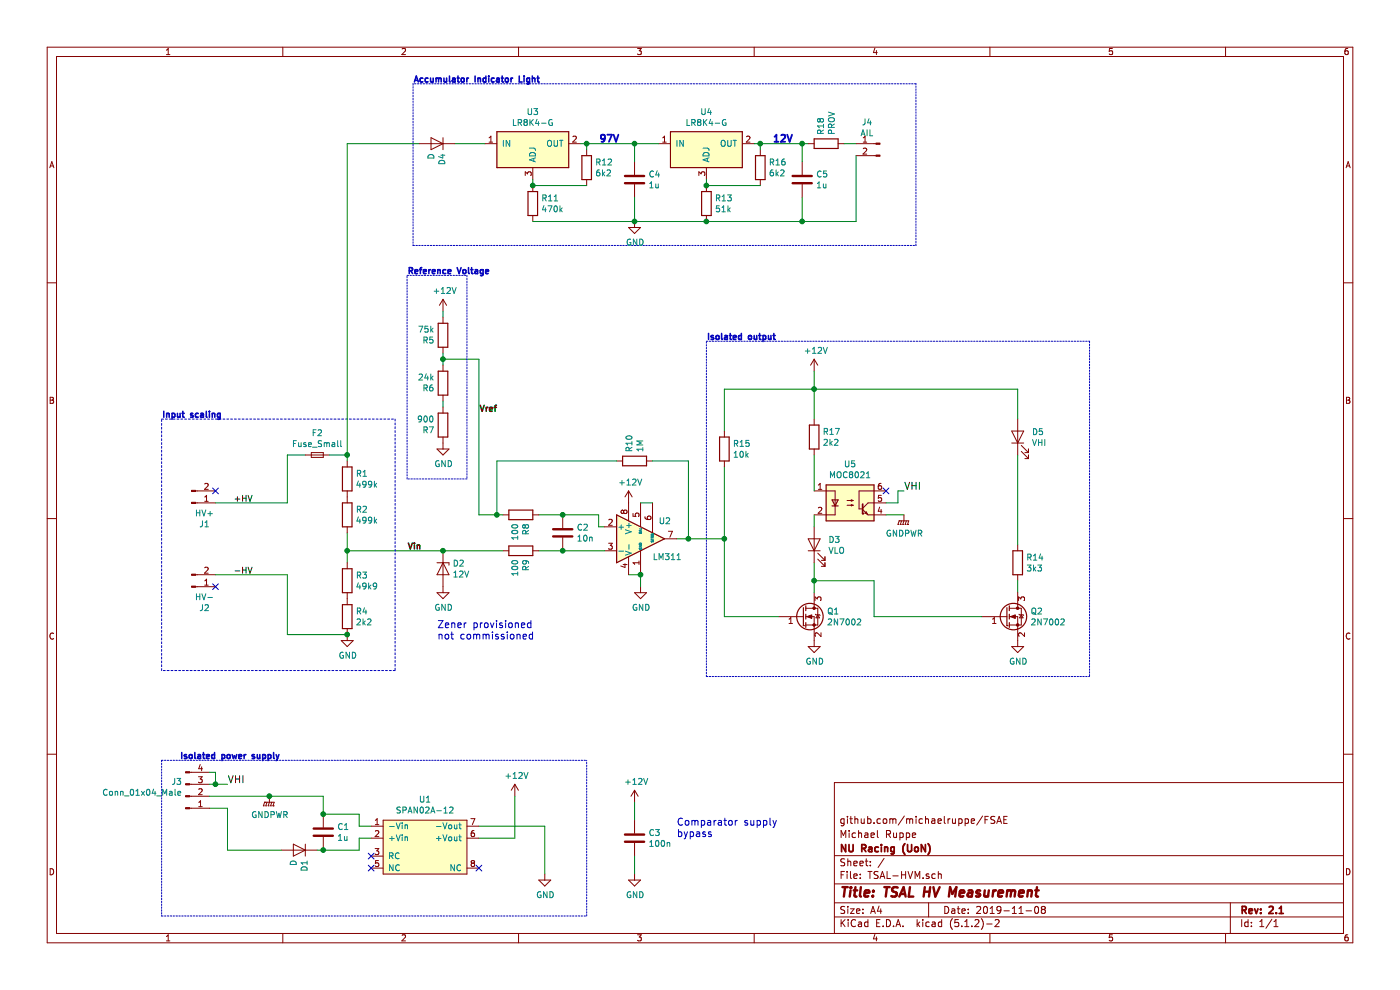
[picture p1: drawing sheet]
EESchema Schematic File Version 4
LIBS:TSAL-HVM-cache
EELAYER 29 0
EELAYER END
$Descr A4 11693 8268
encoding utf-8
Sheet 1 1
Title "TSAL HV Measurement"
Date "2019-11-08"
Rev "2.1"
Comp "NU Racing (UoN)"
Comment1 "Michael Ruppe"
Comment2 "github.com/michaelruppe/FSAE"
Comment3 ""
Comment4 ""
$EndDescr
Connection ~ 2900 4600
Wire Wire Line
	2900 4600 2900 4450
$Comp
L Device:R R2
U 1 1
P 2900 4300
F 0 "R2" H 2970 4346 50  0000 L CNN
F 1 "499k" H 2970 4255 50  0000 L CNN
F 2 "Resistor_SMD:R_1206_3216Metric_Pad1.42x1.75mm_HandSolder" V 2830 4300 50  0001 C CNN
F 3 "~" H 2900 4300 50  0001 C CNN
	1    2900 4300
	1    0    0    -1  
$EndComp
$Comp
L Device:R R1
U 1 1
P 2900 4000
F 0 "R1" H 2970 4046 50  0000 L CNN
F 1 "499k" H 2970 3955 50  0000 L CNN
F 2 "Resistor_SMD:R_1206_3216Metric_Pad1.42x1.75mm_HandSolder" V 2830 4000 50  0001 C CNN
F 3 "~" H 2900 4000 50  0001 C CNN
	1    2900 4000
	1    0    0    -1  
$EndComp
Wire Wire Line
	2900 4600 3700 4600
$Comp
L Device:C C3
U 1 1
P 5300 7000
F 0 "C3" H 5415 7046 50  0000 L CNN
F 1 "100n" H 5415 6955 50  0000 L CNN
F 2 "Capacitor_SMD:C_0805_2012Metric_Pad1.15x1.40mm_HandSolder" H 5338 6850 50  0001 C CNN
F 3 "~" H 5300 7000 50  0001 C CNN
	1    5300 7000
	1    0    0    -1  
$EndComp
Wire Wire Line
	2900 4600 2900 4700
$Comp
L power:GND #PWR01
U 1 1
P 2900 5300
F 0 "#PWR01" H 2900 5050 50  0001 C CNN
F 1 "GND" H 2905 5127 50  0000 C CNN
F 2 "" H 2900 5300 50  0001 C CNN
F 3 "" H 2900 5300 50  0001 C CNN
	1    2900 5300
	1    0    0    -1  
$EndComp
$Comp
L Device:R R3
U 1 1
P 2900 4850
F 0 "R3" H 2970 4896 50  0000 L CNN
F 1 "49k9" H 2970 4805 50  0000 L CNN
F 2 "Resistor_SMD:R_1206_3216Metric_Pad1.42x1.75mm_HandSolder" V 2830 4850 50  0001 C CNN
F 3 "~" H 2900 4850 50  0001 C CNN
	1    2900 4850
	1    0    0    -1  
$EndComp
$Comp
L Device:R R4
U 1 1
P 2900 5150
F 0 "R4" H 2970 5196 50  0000 L CNN
F 1 "2k2" H 2970 5105 50  0000 L CNN
F 2 "Resistor_SMD:R_1206_3216Metric_Pad1.42x1.75mm_HandSolder" V 2830 5150 50  0001 C CNN
F 3 "~" H 2900 5150 50  0001 C CNN
	1    2900 5150
	1    0    0    -1  
$EndComp
$Comp
L power:GND #PWR08
U 1 1
P 5300 7300
F 0 "#PWR08" H 5300 7050 50  0001 C CNN
F 1 "GND" H 5305 7127 50  0000 C CNN
F 2 "" H 5300 7300 50  0001 C CNN
F 3 "" H 5300 7300 50  0001 C CNN
	1    5300 7300
	1    0    0    -1  
$EndComp
$Comp
L power:+12V #PWR07
U 1 1
P 5300 6700
F 0 "#PWR07" H 5300 6550 50  0001 C CNN
F 1 "+12V" H 5315 6873 50  0000 C CNN
F 2 "" H 5300 6700 50  0001 C CNN
F 3 "" H 5300 6700 50  0001 C CNN
	1    5300 6700
	1    0    0    -1  
$EndComp
Wire Wire Line
	5300 7150 5300 7300
Wire Wire Line
	5300 6850 5300 6700
$Comp
L power:+12V #PWR05
U 1 1
P 4300 6650
F 0 "#PWR05" H 4300 6500 50  0001 C CNN
F 1 "+12V" H 4315 6823 50  0000 C CNN
F 2 "" H 4300 6650 50  0001 C CNN
F 3 "" H 4300 6650 50  0001 C CNN
	1    4300 6650
	1    0    0    -1  
$EndComp
$Comp
L power:GND #PWR06
U 1 1
P 4550 7300
F 0 "#PWR06" H 4550 7050 50  0001 C CNN
F 1 "GND" H 4555 7127 50  0000 C CNN
F 2 "" H 4550 7300 50  0001 C CNN
F 3 "" H 4550 7300 50  0001 C CNN
	1    4550 7300
	1    0    0    -1  
$EndComp
Wire Wire Line
	4550 7300 4550 6900
Wire Wire Line
	4550 6900 4000 6900
Wire Wire Line
	4000 7000 4300 7000
Wire Wire Line
	4300 7000 4300 6650
$Comp
L TSAL-HVM:SPAN02A-12 U1
U 1 1
P 3550 7050
F 0 "U1" H 3550 7425 50  0000 C CNN
F 1 "SPAN02A-12" H 3550 7334 50  0000 C CNN
F 2 "TSAL-HVM:SPAN02" H 3600 7050 50  0001 C CNN
F 3 "" H 3600 7050 50  0001 C CNN
	1    3550 7050
	1    0    0    -1  
$EndComp
NoConn ~ 3100 7150
NoConn ~ 3100 7250
NoConn ~ 4000 7250
Wire Wire Line
	5050 4400 5000 4400
Wire Wire Line
	5000 4400 5000 4300
$Comp
L Device:D_Zener D2
U 1 1
P 3700 4750
F 0 "D2" V 3654 4829 50  0000 L CNN
F 1 "12V" V 3745 4829 50  0000 L CNN
F 2 "Diode_THT:D_DO-35_SOD27_P7.62mm_Horizontal" H 3700 4750 50  0001 C CNN
F 3 "~" H 3700 4750 50  0001 C CNN
	1    3700 4750
	0    1    1    0   
$EndComp
Connection ~ 3700 4600
$Comp
L power:GND #PWR04
U 1 1
P 3700 4900
F 0 "#PWR04" H 3700 4650 50  0001 C CNN
F 1 "GND" H 3705 4727 50  0000 C CNN
F 2 "" H 3700 4900 50  0001 C CNN
F 3 "" H 3700 4900 50  0001 C CNN
	1    3700 4900
	1    0    0    -1  
$EndComp
Wire Wire Line
	2400 3800 2550 3800
Wire Wire Line
	2900 3800 2900 3850
Wire Wire Line
	2400 4800 2400 5300
Wire Wire Line
	2400 5300 2900 5300
Connection ~ 2900 5300
$Comp
L power:+12V #PWR02
U 1 1
P 3700 2600
F 0 "#PWR02" H 3700 2450 50  0001 C CNN
F 1 "+12V" H 3715 2773 50  0000 C CNN
F 2 "" H 3700 2600 50  0001 C CNN
F 3 "" H 3700 2600 50  0001 C CNN
	1    3700 2600
	1    0    0    -1  
$EndComp
$Comp
L power:GND #PWR03
U 1 1
P 3700 3700
F 0 "#PWR03" H 3700 3450 50  0001 C CNN
F 1 "GND" H 3705 3527 50  0000 C CNN
F 2 "" H 3700 3700 50  0001 C CNN
F 3 "" H 3700 3700 50  0001 C CNN
	1    3700 3700
	1    0    0    -1  
$EndComp
$Comp
L Device:R R5
U 1 1
P 3700 2800
F 0 "R5" H 3770 2846 50  0000 L CNN
F 1 "75k" H 3770 2755 50  0000 L CNN
F 2 "Resistor_SMD:R_1206_3216Metric_Pad1.42x1.75mm_HandSolder" V 3630 2800 50  0001 C CNN
F 3 "~" H 3700 2800 50  0001 C CNN
	1    3700 2800
	-1   0    0    1   
$EndComp
$Comp
L Device:R R6
U 1 1
P 3700 3200
F 0 "R6" H 3770 3246 50  0000 L CNN
F 1 "24k" H 3770 3155 50  0000 L CNN
F 2 "Resistor_SMD:R_1206_3216Metric_Pad1.42x1.75mm_HandSolder" V 3630 3200 50  0001 C CNN
F 3 "~" H 3700 3200 50  0001 C CNN
	1    3700 3200
	-1   0    0    1   
$EndComp
$Comp
L Device:R R10
U 1 1
P 5300 3850
F 0 "R10" H 5370 3896 50  0000 L CNN
F 1 "1M" H 5370 3805 50  0000 L CNN
F 2 "Resistor_SMD:R_1206_3216Metric_Pad1.42x1.75mm_HandSolder" V 5230 3850 50  0001 C CNN
F 3 "~" H 5300 3850 50  0001 C CNN
	1    5300 3850
	0    -1   -1   0   
$EndComp
Wire Wire Line
	4150 3850 4150 4300
Wire Wire Line
	5750 4500 5650 4500
Wire Wire Line
	5450 3850 5750 3850
Wire Wire Line
	5750 3850 5750 4500
Wire Wire Line
	3700 3400 3700 3350
Wire Wire Line
	3700 3050 3700 3000
Wire Wire Line
	3700 3000 4000 3000
Wire Wire Line
	4000 3000 4000 4300
Wire Wire Line
	4000 4300 4150 4300
Connection ~ 3700 3000
Wire Wire Line
	3700 3000 3700 2950
Connection ~ 4150 4300
Wire Wire Line
	3700 2650 3700 2600
$Comp
L Device:R R7
U 1 1
P 3700 3550
F 0 "R7" H 3770 3596 50  0000 L CNN
F 1 "900" H 3770 3505 50  0000 L CNN
F 2 "Resistor_SMD:R_1206_3216Metric_Pad1.42x1.75mm_HandSolder" V 3630 3550 50  0001 C CNN
F 3 "~" H 3700 3550 50  0001 C CNN
	1    3700 3550
	-1   0    0    1   
$EndComp
$Comp
L power:GND #PWR010
U 1 1
P 5350 4900
F 0 "#PWR010" H 5350 4650 50  0001 C CNN
F 1 "GND" H 5355 4727 50  0000 C CNN
F 2 "" H 5350 4900 50  0001 C CNN
F 3 "" H 5350 4900 50  0001 C CNN
	1    5350 4900
	1    0    0    -1  
$EndComp
Wire Wire Line
	5250 4800 5350 4800
Connection ~ 5350 4800
$Comp
L power:+12V #PWR09
U 1 1
P 5250 4200
F 0 "#PWR09" H 5250 4050 50  0001 C CNN
F 1 "+12V" H 5265 4373 50  0000 C CNN
F 2 "" H 5250 4200 50  0001 C CNN
F 3 "" H 5250 4200 50  0001 C CNN
	1    5250 4200
	1    0    0    -1  
$EndComp
$Comp
L Comparator:LM311 U2
U 1 1
P 5350 4500
F 0 "U2" H 5500 4650 50  0000 L CNN
F 1 "LM311" H 5450 4350 50  0000 L CNN
F 2 "Package_SO:SOIC-8_3.9x4.9mm_P1.27mm" H 5350 4500 50  0001 C CNN
F 3 "http://www.ti.com/lit/ds/symlink/lm311.pdf" H 5350 4500 50  0001 C CNN
	1    5350 4500
	1    0    0    -1  
$EndComp
Wire Wire Line
	4700 4600 5050 4600
Connection ~ 4700 4600
Wire Wire Line
	5000 4300 4700 4300
Connection ~ 4700 4300
Wire Wire Line
	3700 4600 4200 4600
Wire Wire Line
	4500 4600 4700 4600
Wire Wire Line
	4150 4300 4200 4300
Wire Wire Line
	4700 4300 4500 4300
$Comp
L Device:R R9
U 1 1
P 4350 4600
F 0 "R9" H 4420 4646 50  0000 L CNN
F 1 "100" H 4420 4555 50  0000 L CNN
F 2 "Resistor_SMD:R_1206_3216Metric_Pad1.42x1.75mm_HandSolder" V 4280 4600 50  0001 C CNN
F 3 "~" H 4350 4600 50  0001 C CNN
	1    4350 4600
	0    1    1    0   
$EndComp
$Comp
L Device:R R8
U 1 1
P 4350 4300
F 0 "R8" H 4420 4346 50  0000 L CNN
F 1 "100" H 4420 4255 50  0000 L CNN
F 2 "Resistor_SMD:R_1206_3216Metric_Pad1.42x1.75mm_HandSolder" V 4280 4300 50  0001 C CNN
F 3 "~" H 4350 4300 50  0001 C CNN
	1    4350 4300
	0    1    1    0   
$EndComp
$Comp
L Device:C C2
U 1 1
P 4700 4450
F 0 "C2" H 4815 4496 50  0000 L CNN
F 1 "10n" H 4815 4405 50  0000 L CNN
F 2 "Capacitor_SMD:C_0805_2012Metric_Pad1.15x1.40mm_HandSolder" H 4738 4300 50  0001 C CNN
F 3 "~" H 4700 4450 50  0001 C CNN
	1    4700 4450
	1    0    0    -1  
$EndComp
Wire Wire Line
	5450 4200 5350 4200
$Comp
L Device:Fuse_Small F2
U 1 1
P 2650 3800
F 0 "F2" H 2650 3985 50  0000 C CNN
F 1 "Fuse_Small" H 2650 3894 50  0000 C CNN
F 2 "TSAL-HVM:BELFUSE-5HF" H 2650 3800 50  0001 C CNN
F 3 "~" H 2650 3800 50  0001 C CNN
	1    2650 3800
	1    0    0    -1  
$EndComp
Wire Wire Line
	2750 3800 2900 3800
Text Label 1950 4800 0    50   ~ 0
-HV
Text Label 1950 4200 0    50   ~ 0
+HV
Wire Wire Line
	2400 4200 2400 3800
$Comp
L Connector:Conn_01x02_Male J1
U 1 1
P 1600 4200
F 0 "J1" H 1708 4381 50  0000 C CNN
F 1 "HV+" H 1708 4290 50  0000 C CNN
F 2 "Connector_Molex:Molex_Mini-Fit_Jr_5566-02A_2x01_P4.20mm_Vertical" H 1600 4200 50  0001 C CNN
F 3 "~" H 1600 4200 50  0001 C CNN
	1    1600 4200
	1    0    0    1   
$EndComp
Wire Wire Line
	1900 6750 1750 6750
Wire Wire Line
	1900 6550 1800 6550
$Comp
L Connector:Conn_01x02_Male J4
U 1 1
P 7350 1200
F 0 "J4" H 7458 1381 50  0000 C CNN
F 1 "AIL" H 7458 1290 50  0000 C CNN
F 2 "Connector_Molex:Molex_Mini-Fit_Jr_5566-02A_2x01_P4.20mm_Vertical" H 7350 1200 50  0001 C CNN
F 3 "~" H 7350 1200 50  0001 C CNN
	1    7350 1200
	-1   0    0    -1  
$EndComp
$Comp
L Device:LED D3
U 1 1
P 6800 4550
F 0 "D3" V 6839 4433 50  0000 R CNN
F 1 "VLO" V 6748 4433 50  0000 R CNN
F 2 "LED_SMD:LED_0805_2012Metric_Pad1.15x1.40mm_HandSolder" H 6800 4550 50  0001 C CNN
F 3 "~" H 6800 4550 50  0001 C CNN
	1    6800 4550
	0    -1   -1   0   
$EndComp
Connection ~ 5750 4500
$Comp
L Transistor_FET:2N7002 Q1
U 1 1
P 6700 5150
F 0 "Q1" H 6906 5196 50  0000 L CNN
F 1 "2N7002" H 6906 5105 50  0000 L CNN
F 2 "Package_TO_SOT_SMD:SOT-23" H 6900 5075 50  0001 L CIN
F 3 "https://www.fairchildsemi.com/datasheets/2N/2N7002.pdf" H 6700 5150 50  0001 L CNN
	1    6700 5150
	1    0    0    -1  
$EndComp
$Comp
L power:GND #PWR012
U 1 1
P 6800 5350
F 0 "#PWR012" H 6800 5100 50  0001 C CNN
F 1 "GND" H 6805 5177 50  0000 C CNN
F 2 "" H 6800 5350 50  0001 C CNN
F 3 "" H 6800 5350 50  0001 C CNN
	1    6800 5350
	1    0    0    -1  
$EndComp
$Comp
L power:+12V #PWR011
U 1 1
P 6800 3100
F 0 "#PWR011" H 6800 2950 50  0001 C CNN
F 1 "+12V" H 6815 3273 50  0000 C CNN
F 2 "" H 6800 3100 50  0001 C CNN
F 3 "" H 6800 3100 50  0001 C CNN
	1    6800 3100
	1    0    0    -1  
$EndComp
$Comp
L Connector:Conn_01x02_Male J2
U 1 1
P 1600 4900
F 0 "J2" H 1708 5081 50  0000 C CNN
F 1 "HV-" H 1708 4990 50  0000 C CNN
F 2 "Connector_Molex:Molex_Mini-Fit_Jr_5566-02A_2x01_P4.20mm_Vertical" H 1600 4900 50  0001 C CNN
F 3 "~" H 1600 4900 50  0001 C CNN
	1    1600 4900
	1    0    0    1   
$EndComp
NoConn ~ 1800 4900
NoConn ~ 1800 4100
Wire Wire Line
	5350 4800 5350 4900
Wire Notes Line width 8
	3300 3500 3300 5600
Wire Notes Line width 8
	1350 5600 1350 3500
Wire Notes Line width 8
	1350 3500 3300 3500
Wire Notes Line width 8
	3300 5600 1350 5600
Text Notes 1350 3500 0    50   ~ 10
Input scaling
Wire Notes Line
	3400 2300 3900 2300
Wire Notes Line
	3900 2300 3900 4000
Wire Notes Line
	3900 4000 3400 4000
Wire Notes Line
	3400 4000 3400 2300
Text Notes 3400 2300 0    50   ~ 10
Reference Voltage
Wire Notes Line
	9100 2850 9100 5650
Wire Notes Line
	5900 5650 5900 2850
Text Notes 5900 2850 0    50   ~ 10
Isolated output
Text Notes 1500 6350 0    50   ~ 10
Isolated power supply
Wire Notes Line
	1350 6350 1350 7650
Wire Notes Line
	4900 7650 4900 6350
Wire Wire Line
	2700 6800 3000 6800
Connection ~ 2700 7100
$Comp
L Device:C C1
U 1 1
P 2700 6950
F 0 "C1" H 2815 6996 50  0000 L CNN
F 1 "1u" H 2815 6905 50  0000 L CNN
F 2 "Capacitor_SMD:C_0805_2012Metric_Pad1.15x1.40mm_HandSolder" H 2738 6800 50  0001 C CNN
F 3 "~" H 2700 6950 50  0001 C CNN
	1    2700 6950
	1    0    0    -1  
$EndComp
Wire Wire Line
	3000 6800 3000 6900
Wire Wire Line
	3000 6900 3100 6900
Wire Wire Line
	3100 7000 3000 7000
Wire Wire Line
	3000 7000 3000 7100
Wire Wire Line
	2700 7100 3000 7100
Wire Wire Line
	4150 3850 5150 3850
$Comp
L Device:D D1
U 1 1
P 2500 7100
F 0 "D1" V 2454 7179 50  0000 L CNN
F 1 "D" V 2545 7179 50  0000 L CNN
F 2 "Diode_SMD:D_SMA" H 2500 7100 50  0001 C CNN
F 3 "~" H 2500 7100 50  0001 C CNN
	1    2500 7100
	-1   0    0    1   
$EndComp
Wire Wire Line
	2650 7100 2700 7100
Text Notes 5650 7000 0    59   ~ 0
Comparator supply\nbypass
Text Label 4000 3450 0    50   ~ 10
Vref
Text Label 3400 4600 0    50   ~ 10
Vin
$Comp
L Device:R R17
U 1 1
P 6800 3650
F 0 "R17" H 6870 3696 50  0000 L CNN
F 1 "2k2" H 6870 3605 50  0000 L CNN
F 2 "Resistor_SMD:R_1206_3216Metric_Pad1.42x1.75mm_HandSolder" V 6730 3650 50  0001 C CNN
F 3 "~" H 6800 3650 50  0001 C CNN
	1    6800 3650
	1    0    0    -1  
$EndComp
Connection ~ 6800 3250
Wire Wire Line
	6800 3250 6800 3100
$Comp
L Isolator:4N35 U5
U 1 1
P 7100 4200
F 0 "U5" H 7100 4525 50  0000 C CNN
F 1 "MOC8021" H 7100 4434 50  0000 C CNN
F 2 "Package_DIP:DIP-6_W7.62mm" H 6900 4000 50  0001 L CIN
F 3 "https://www.vishay.com/docs/81181/4n35.pdf" H 7100 4200 50  0001 L CNN
	1    7100 4200
	1    0    0    -1  
$EndComp
Wire Wire Line
	7400 4200 7500 4200
Wire Wire Line
	7500 4200 7500 4100
Wire Wire Line
	7500 4100 7550 4100
Wire Wire Line
	7550 4300 7400 4300
Wire Notes Line
	5900 5650 9100 5650
Wire Notes Line
	5900 2850 9100 2850
Wire Wire Line
	6800 4850 6800 4950
Wire Wire Line
	6800 3250 8500 3250
Wire Wire Line
	6050 3600 6050 3250
Wire Wire Line
	5750 4500 6050 4500
Wire Wire Line
	6050 3900 6050 4500
$Comp
L Device:R R15
U 1 1
P 6050 3750
F 0 "R15" H 6120 3796 50  0000 L CNN
F 1 "10k" H 6120 3705 50  0000 L CNN
F 2 "Resistor_SMD:R_1206_3216Metric_Pad1.42x1.75mm_HandSolder" V 5980 3750 50  0001 C CNN
F 3 "~" H 6050 3750 50  0001 C CNN
	1    6050 3750
	1    0    0    -1  
$EndComp
Wire Wire Line
	7300 4850 6800 4850
Wire Wire Line
	7300 5150 7300 4850
$Comp
L Device:R R14
U 1 1
P 8500 4700
F 0 "R14" H 8570 4746 50  0000 L CNN
F 1 "3k3" H 8570 4655 50  0000 L CNN
F 2 "Resistor_SMD:R_1206_3216Metric_Pad1.42x1.75mm_HandSolder" V 8430 4700 50  0001 C CNN
F 3 "~" H 8500 4700 50  0001 C CNN
	1    8500 4700
	1    0    0    -1  
$EndComp
$Comp
L Device:LED D5
U 1 1
P 8500 3650
F 0 "D5" V 8539 3533 50  0000 R CNN
F 1 "VHI" V 8448 3533 50  0000 R CNN
F 2 "LED_SMD:LED_0805_2012Metric_Pad1.15x1.40mm_HandSolder" H 8500 3650 50  0001 C CNN
F 3 "~" H 8500 3650 50  0001 C CNN
	1    8500 3650
	0    -1   -1   0   
$EndComp
Wire Wire Line
	8500 4550 8500 3800
Wire Wire Line
	8500 4950 8500 4850
Wire Wire Line
	8500 3250 8500 3500
$Comp
L Transistor_FET:2N7002 Q2
U 1 1
P 8400 5150
F 0 "Q2" H 8606 5196 50  0000 L CNN
F 1 "2N7002" H 8606 5105 50  0000 L CNN
F 2 "Package_TO_SOT_SMD:SOT-23" H 8600 5075 50  0001 L CIN
F 3 "https://www.fairchildsemi.com/datasheets/2N/2N7002.pdf" H 8400 5150 50  0001 L CNN
	1    8400 5150
	1    0    0    -1  
$EndComp
Wire Wire Line
	8200 5150 7300 5150
$Comp
L power:GND #PWR0101
U 1 1
P 8500 5350
F 0 "#PWR0101" H 8500 5100 50  0001 C CNN
F 1 "GND" H 8505 5177 50  0000 C CNN
F 2 "" H 8500 5350 50  0001 C CNN
F 3 "" H 8500 5350 50  0001 C CNN
	1    8500 5350
	1    0    0    -1  
$EndComp
$Comp
L Regulator_Linear:LR8K4-G U3
U 1 1
P 4450 1200
F 0 "U3" H 4450 1467 50  0000 C CNN
F 1 "LR8K4-G" H 4450 1376 50  0000 C CNN
F 2 "Package_TO_SOT_SMD:TO-252-2" H 4450 750 50  0001 C CNN
F 3 "http://ww1.microchip.com/downloads/en/DeviceDoc/20005399B.pdf" H 4450 1200 50  0001 C CNN
	1    4450 1200
	1    0    0    -1  
$EndComp
$Comp
L Regulator_Linear:LR8K4-G U4
U 1 1
P 5900 1200
F 0 "U4" H 5900 1467 50  0000 C CNN
F 1 "LR8K4-G" H 5900 1376 50  0000 C CNN
F 2 "Package_TO_SOT_SMD:TO-252-2" H 5900 750 50  0001 C CNN
F 3 "http://ww1.microchip.com/downloads/en/DeviceDoc/20005399B.pdf" H 5900 1200 50  0001 C CNN
	1    5900 1200
	1    0    0    -1  
$EndComp
Wire Wire Line
	6300 1200 6350 1200
$Comp
L Device:R R13
U 1 1
P 5900 1700
F 0 "R13" H 5970 1746 50  0000 L CNN
F 1 "51k" H 5970 1655 50  0000 L CNN
F 2 "Resistor_SMD:R_1206_3216Metric_Pad1.42x1.75mm_HandSolder" V 5830 1700 50  0001 C CNN
F 3 "~" H 5900 1700 50  0001 C CNN
	1    5900 1700
	1    0    0    -1  
$EndComp
$Comp
L Device:R R11
U 1 1
P 4450 1700
F 0 "R11" H 4520 1746 50  0000 L CNN
F 1 "470k" H 4520 1655 50  0000 L CNN
F 2 "Resistor_SMD:R_1206_3216Metric_Pad1.42x1.75mm_HandSolder" V 4380 1700 50  0001 C CNN
F 3 "~" H 4450 1700 50  0001 C CNN
	1    4450 1700
	1    0    0    -1  
$EndComp
$Comp
L Device:R R12
U 1 1
P 4900 1400
F 0 "R12" H 4970 1446 50  0000 L CNN
F 1 "6k2" H 4970 1355 50  0000 L CNN
F 2 "Resistor_SMD:R_1206_3216Metric_Pad1.42x1.75mm_HandSolder" V 4830 1400 50  0001 C CNN
F 3 "~" H 4900 1400 50  0001 C CNN
	1    4900 1400
	1    0    0    -1  
$EndComp
$Comp
L Device:R R16
U 1 1
P 6350 1400
F 0 "R16" H 6420 1446 50  0000 L CNN
F 1 "6k2" H 6420 1355 50  0000 L CNN
F 2 "Resistor_SMD:R_1206_3216Metric_Pad1.42x1.75mm_HandSolder" V 6280 1400 50  0001 C CNN
F 3 "~" H 6350 1400 50  0001 C CNN
	1    6350 1400
	1    0    0    -1  
$EndComp
Wire Wire Line
	5900 1500 5900 1550
Wire Wire Line
	4450 1500 4450 1550
Wire Wire Line
	4900 1550 4450 1550
Connection ~ 4450 1550
Wire Wire Line
	4450 1850 5300 1850
Wire Wire Line
	5900 1850 6700 1850
Wire Wire Line
	7150 1850 7150 1300
Connection ~ 5900 1850
Wire Wire Line
	4850 1200 4900 1200
Wire Wire Line
	4900 1250 4900 1200
Connection ~ 4900 1200
Wire Wire Line
	4900 1200 5300 1200
$Comp
L Device:C C4
U 1 1
P 5300 1500
F 0 "C4" H 5415 1546 50  0000 L CNN
F 1 "1u" H 5415 1455 50  0000 L CNN
F 2 "Capacitor_SMD:C_0805_2012Metric_Pad1.15x1.40mm_HandSolder" H 5338 1350 50  0001 C CNN
F 3 "~" H 5300 1500 50  0001 C CNN
	1    5300 1500
	1    0    0    -1  
$EndComp
$Comp
L Device:C C5
U 1 1
P 6700 1500
F 0 "C5" H 6815 1546 50  0000 L CNN
F 1 "1u" H 6815 1455 50  0000 L CNN
F 2 "Capacitor_SMD:C_0805_2012Metric_Pad1.15x1.40mm_HandSolder" H 6738 1350 50  0001 C CNN
F 3 "~" H 6700 1500 50  0001 C CNN
	1    6700 1500
	1    0    0    -1  
$EndComp
Wire Wire Line
	6350 1550 5900 1550
Connection ~ 5900 1550
Wire Wire Line
	6350 1250 6350 1200
Connection ~ 6350 1200
Wire Wire Line
	6350 1200 6700 1200
Wire Wire Line
	5300 1350 5300 1200
Connection ~ 5300 1200
Wire Wire Line
	5300 1200 5500 1200
Wire Wire Line
	5300 1650 5300 1850
Connection ~ 5300 1850
Wire Wire Line
	5300 1850 5900 1850
Wire Wire Line
	6700 1650 6700 1850
Connection ~ 6700 1850
Wire Wire Line
	6700 1850 7150 1850
Wire Wire Line
	6700 1350 6700 1200
$Comp
L Connector:Conn_01x04_Male J3
U 1 1
P 1550 6650
F 0 "J3" H 1522 6532 50  0000 R CNN
F 1 "Conn_01x04_Male" H 1522 6623 50  0000 R CNN
F 2 "MOLEX-MiniFitJr-4.2mm:Molex-Mini-Fit-Jr-4-pin-P4.2mm-RowP4.2mm" H 1550 6650 50  0001 C CNN
F 3 "~" H 1550 6650 50  0001 C CNN
	1    1550 6650
	1    0    0    1   
$EndComp
Wire Wire Line
	2700 6650 2700 6800
Wire Wire Line
	1750 6650 2250 6650
Connection ~ 2700 6800
Wire Wire Line
	1900 6750 1900 7100
Wire Notes Line
	1350 7650 4900 7650
Wire Notes Line
	1350 6350 4900 6350
Wire Wire Line
	2900 1200 2900 3800
Connection ~ 2900 3800
$Comp
L Device:D D4
U 1 1
P 3650 1200
F 0 "D4" V 3604 1279 50  0000 L CNN
F 1 "D" V 3695 1279 50  0000 L CNN
F 2 "Diode_SMD:D_SMA" H 3650 1200 50  0001 C CNN
F 3 "~" H 3650 1200 50  0001 C CNN
	1    3650 1200
	-1   0    0    1   
$EndComp
Wire Wire Line
	3500 1200 2900 1200
Wire Wire Line
	3800 1200 4050 1200
Wire Notes Line
	3450 700  3450 2050
Wire Notes Line
	3450 2050 7650 2050
Wire Notes Line
	7650 2050 7650 700 
Wire Notes Line
	7650 700  3450 700 
Text Notes 3450 700  0    50   ~ 10
Accumulator Indicator Light
$Comp
L Device:R R18
U 1 1
P 6900 1200
F 0 "R18" H 6970 1246 50  0000 L CNN
F 1 "PROV" H 6970 1155 50  0000 L CNN
F 2 "Resistor_SMD:R_1206_3216Metric_Pad1.42x1.75mm_HandSolder" V 6830 1200 50  0001 C CNN
F 3 "~" H 6900 1200 50  0001 C CNN
	1    6900 1200
	0    -1   -1   0   
$EndComp
Wire Wire Line
	6750 1200 6700 1200
Connection ~ 6700 1200
Wire Wire Line
	7050 1200 7150 1200
Wire Wire Line
	1800 4800 2400 4800
Wire Wire Line
	1800 4200 2400 4200
Wire Wire Line
	6050 4500 6050 5150
Connection ~ 6050 4500
Wire Wire Line
	6800 3500 6800 3250
Wire Wire Line
	6800 3800 6800 4100
Wire Wire Line
	6800 4300 6800 4400
Wire Wire Line
	6800 4700 6800 4850
Connection ~ 6800 4850
Wire Wire Line
	1750 6450 1800 6450
Wire Wire Line
	1800 6450 1800 6550
Connection ~ 1800 6550
Wire Wire Line
	1800 6550 1750 6550
$Comp
L power:GND #PWR0102
U 1 1
P 5300 1850
F 0 "#PWR0102" H 5300 1600 50  0001 C CNN
F 1 "GND" H 5305 1677 50  0000 C CNN
F 2 "" H 5300 1850 50  0001 C CNN
F 3 "" H 5300 1850 50  0001 C CNN
	1    5300 1850
	1    0    0    -1  
$EndComp
Wire Wire Line
	6050 5150 6500 5150
Wire Wire Line
	6050 3250 6800 3250
NoConn ~ 7400 4100
Text Notes 5000 1200 0    59   ~ 12
97V
Wire Wire Line
	1900 7100 2350 7100
$Comp
L power:GNDPWR #PWR?
U 1 1
P 2250 6650
F 0 "#PWR?" H 2250 6450 50  0001 C CNN
F 1 "GNDPWR" H 2254 6496 50  0000 C CNN
F 2 "" H 2250 6600 50  0001 C CNN
F 3 "" H 2250 6600 50  0001 C CNN
	1    2250 6650
	1    0    0    -1  
$EndComp
Connection ~ 2250 6650
Wire Wire Line
	2250 6650 2700 6650
$Comp
L power:GNDPWR #PWR?
U 1 1
P 7550 4300
F 0 "#PWR?" H 7550 4100 50  0001 C CNN
F 1 "GNDPWR" H 7554 4146 50  0000 C CNN
F 2 "" H 7550 4250 50  0001 C CNN
F 3 "" H 7550 4250 50  0001 C CNN
	1    7550 4300
	1    0    0    -1  
$EndComp
Text Label 1900 6550 0    59   ~ 0
VHI
Text Label 7550 4100 0    59   ~ 0
VHI
Text Notes 6450 1200 0    59   ~ 12
12V
Text Notes 3650 5350 0    59   ~ 0
Zener provisioned\nnot commissioned
$EndSCHEMATC
